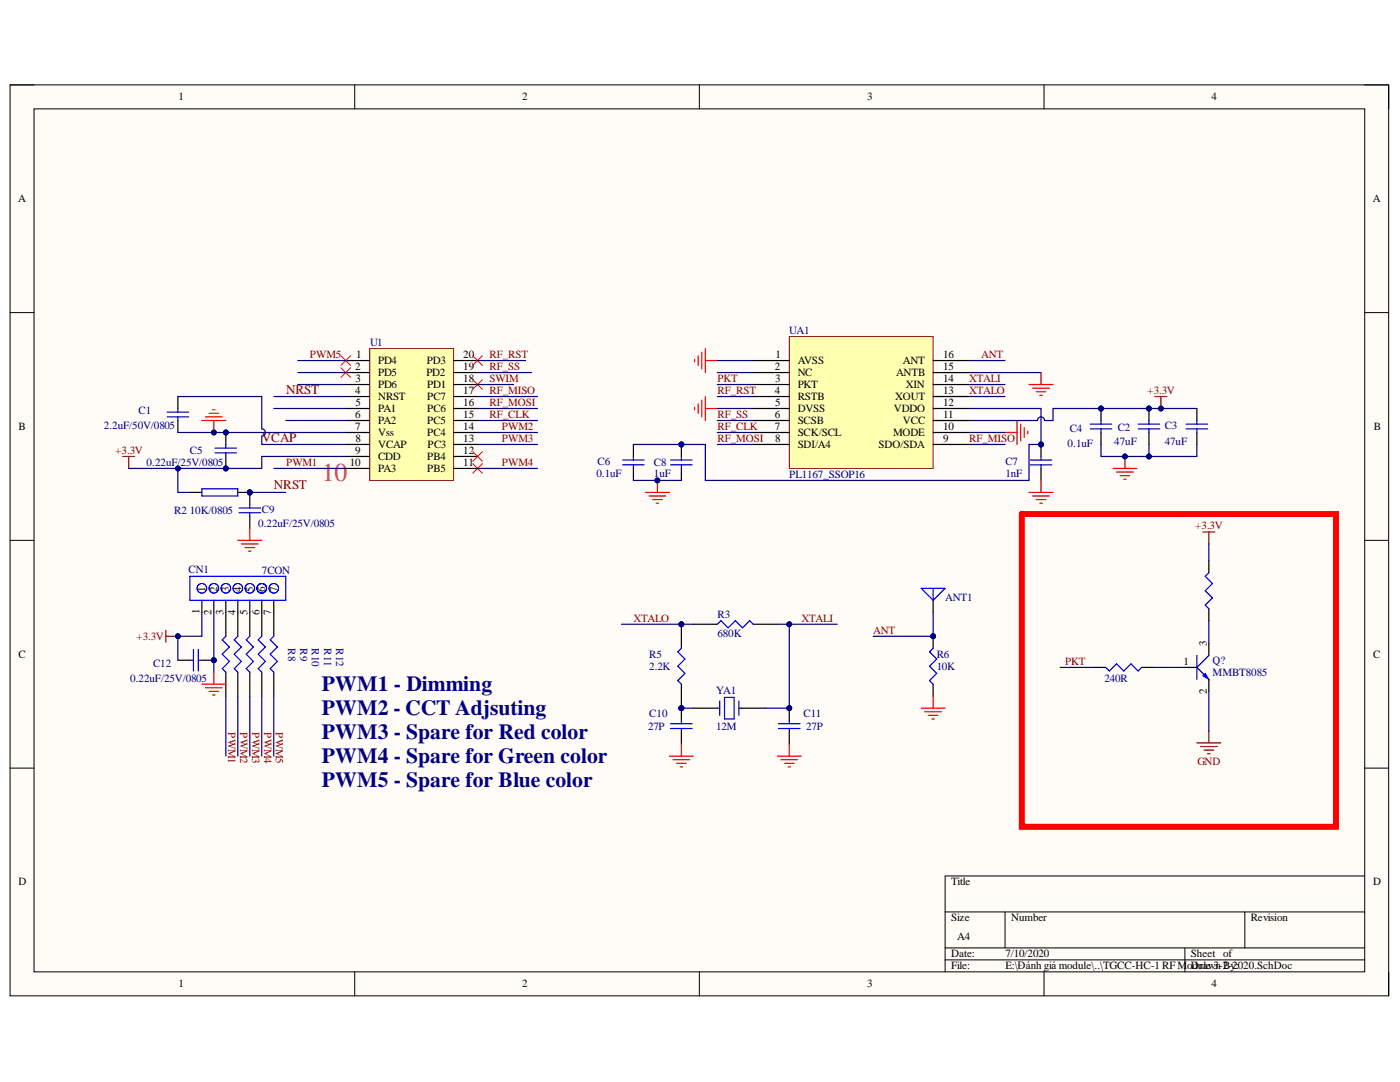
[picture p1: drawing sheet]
# Altium schematic sheet TGCC-HC-1 RF Module 3-2-2020.SchDoc
size A4

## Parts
(Parts that share a designator on the sheet are numbered #1, #2 ... from top to bottom, then left to right.)
ANT1  (no value)
C1  2.2uF/50V/0805  [0402]
C2  47uF  [0402]
C3  47uF  [0402]
C4  0.1uF  [0402]
C5  0.22uF/25V/0805  [0402]
C6  0.1uF  [0402]
C7  1nF  [0402]
C8  1uF  [0402]
C9  0.22uF/25V/0805  [0402]
C10  27P  [0402]
C11  27P  [0402]
C12  0.22uF/25V/0805  [0402]
CN1  7CON  [HDR1X7]
Q?  MMBT8085  [TO92-123]
R2  10K/0805  [0402]
R3  680K  [0402]
R5  2.2K  [0402]
R6  10K  [0402]
R8  (no value)  [0402]
R9  (no value)  [0402]
R10  (no value)  [0402]
R11  (no value)  [0402]
R12  (no value)  [0402]
R?#1  (no value)  [0402]
R?#2  240R  [0402]
U1  (no value)  [MCU]
UA1  PL1167_SSOP16  [SSOP-16]
YA1  12M  [XTAL-SMD]

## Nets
+3.3V: C2.1 C3.1 C4.1 C5.2 C12.1 CN1.1 R2.2 R?#1.2 U1.9(CDD) UA1.11(VCC)
GND: C1.2 C2.2 C3.2 C4.2 C5.1 C6.2 C7.2 C8.2 C9.2 C10.2 C11.2 C12.2 CN1.2 Q?.2(E) R6.1 U1.7(Vss) UA1.1(AVSS) UA1.5(DVSS) UA1.10(MODE) UA1.15(ANTB)
ANT: ANT1.1(A) R6.2 UA1.16(ANT)
NRST: C9.1 R2.1 U1.4(NRST)
PKT: R?#2.2 UA1.3(PKT)
PWM1: R8.1 U1.10(PA3)
PWM2: R9.1 U1.14(PC4)
PWM3: R10.1 U1.13(PC3)
PWM4: R11.1 U1.11(PB5)
PWM5: R12.1 U1.1(PD4)
RF_CLK: U1.15(PC5) UA1.7(SCK/SCL)
RF_MISO: U1.17(PC7) UA1.9(SDO/SDA)
RF_MOSI: U1.16(PC6) UA1.8(SDI/A4)
RF_RST: U1.20(PD3) UA1.4(RSTB)
RF_SS: U1.19(PD2) UA1.6(SCSB)
SWIM: U1.18(PD1)
VCAP: C1.1 U1.8(VCAP)
XTALI: C11.1 R3.2 UA1.14(XIN) YA1.2
XTALO: R3.1 R5.2 UA1.13(XOUT)
NetC6_1: C6.1 C7.1 C8.1 UA1.12(VDDO)
NetC10_1: C10.1 R5.1 YA1.1
NetCN1_3: CN1.3 R8.2
NetCN1_4: CN1.4 R9.2
NetCN1_5: CN1.5 R10.2
NetCN1_6: CN1.6 R11.2
NetCN1_7: CN1.7 R12.2
NetQ?_1: Q?.1(B) R?#2.1
NetQ?_3: Q?.3(C) R?#1.1

Not connected (* = marked no-connect by the designer): U1 2(PD5)* 3(PD6) 5(PA1) 6(PA2) 12(PB4)*; UA1 2(NC)

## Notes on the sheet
- (near U1) 10
- PWM1 - Dimming
- PWM2 - CCT Adjsuting
- PWM3 - Spare for Red color
- PWM4 - Spare for Green color
- PWM5 - Spare for Blue color
